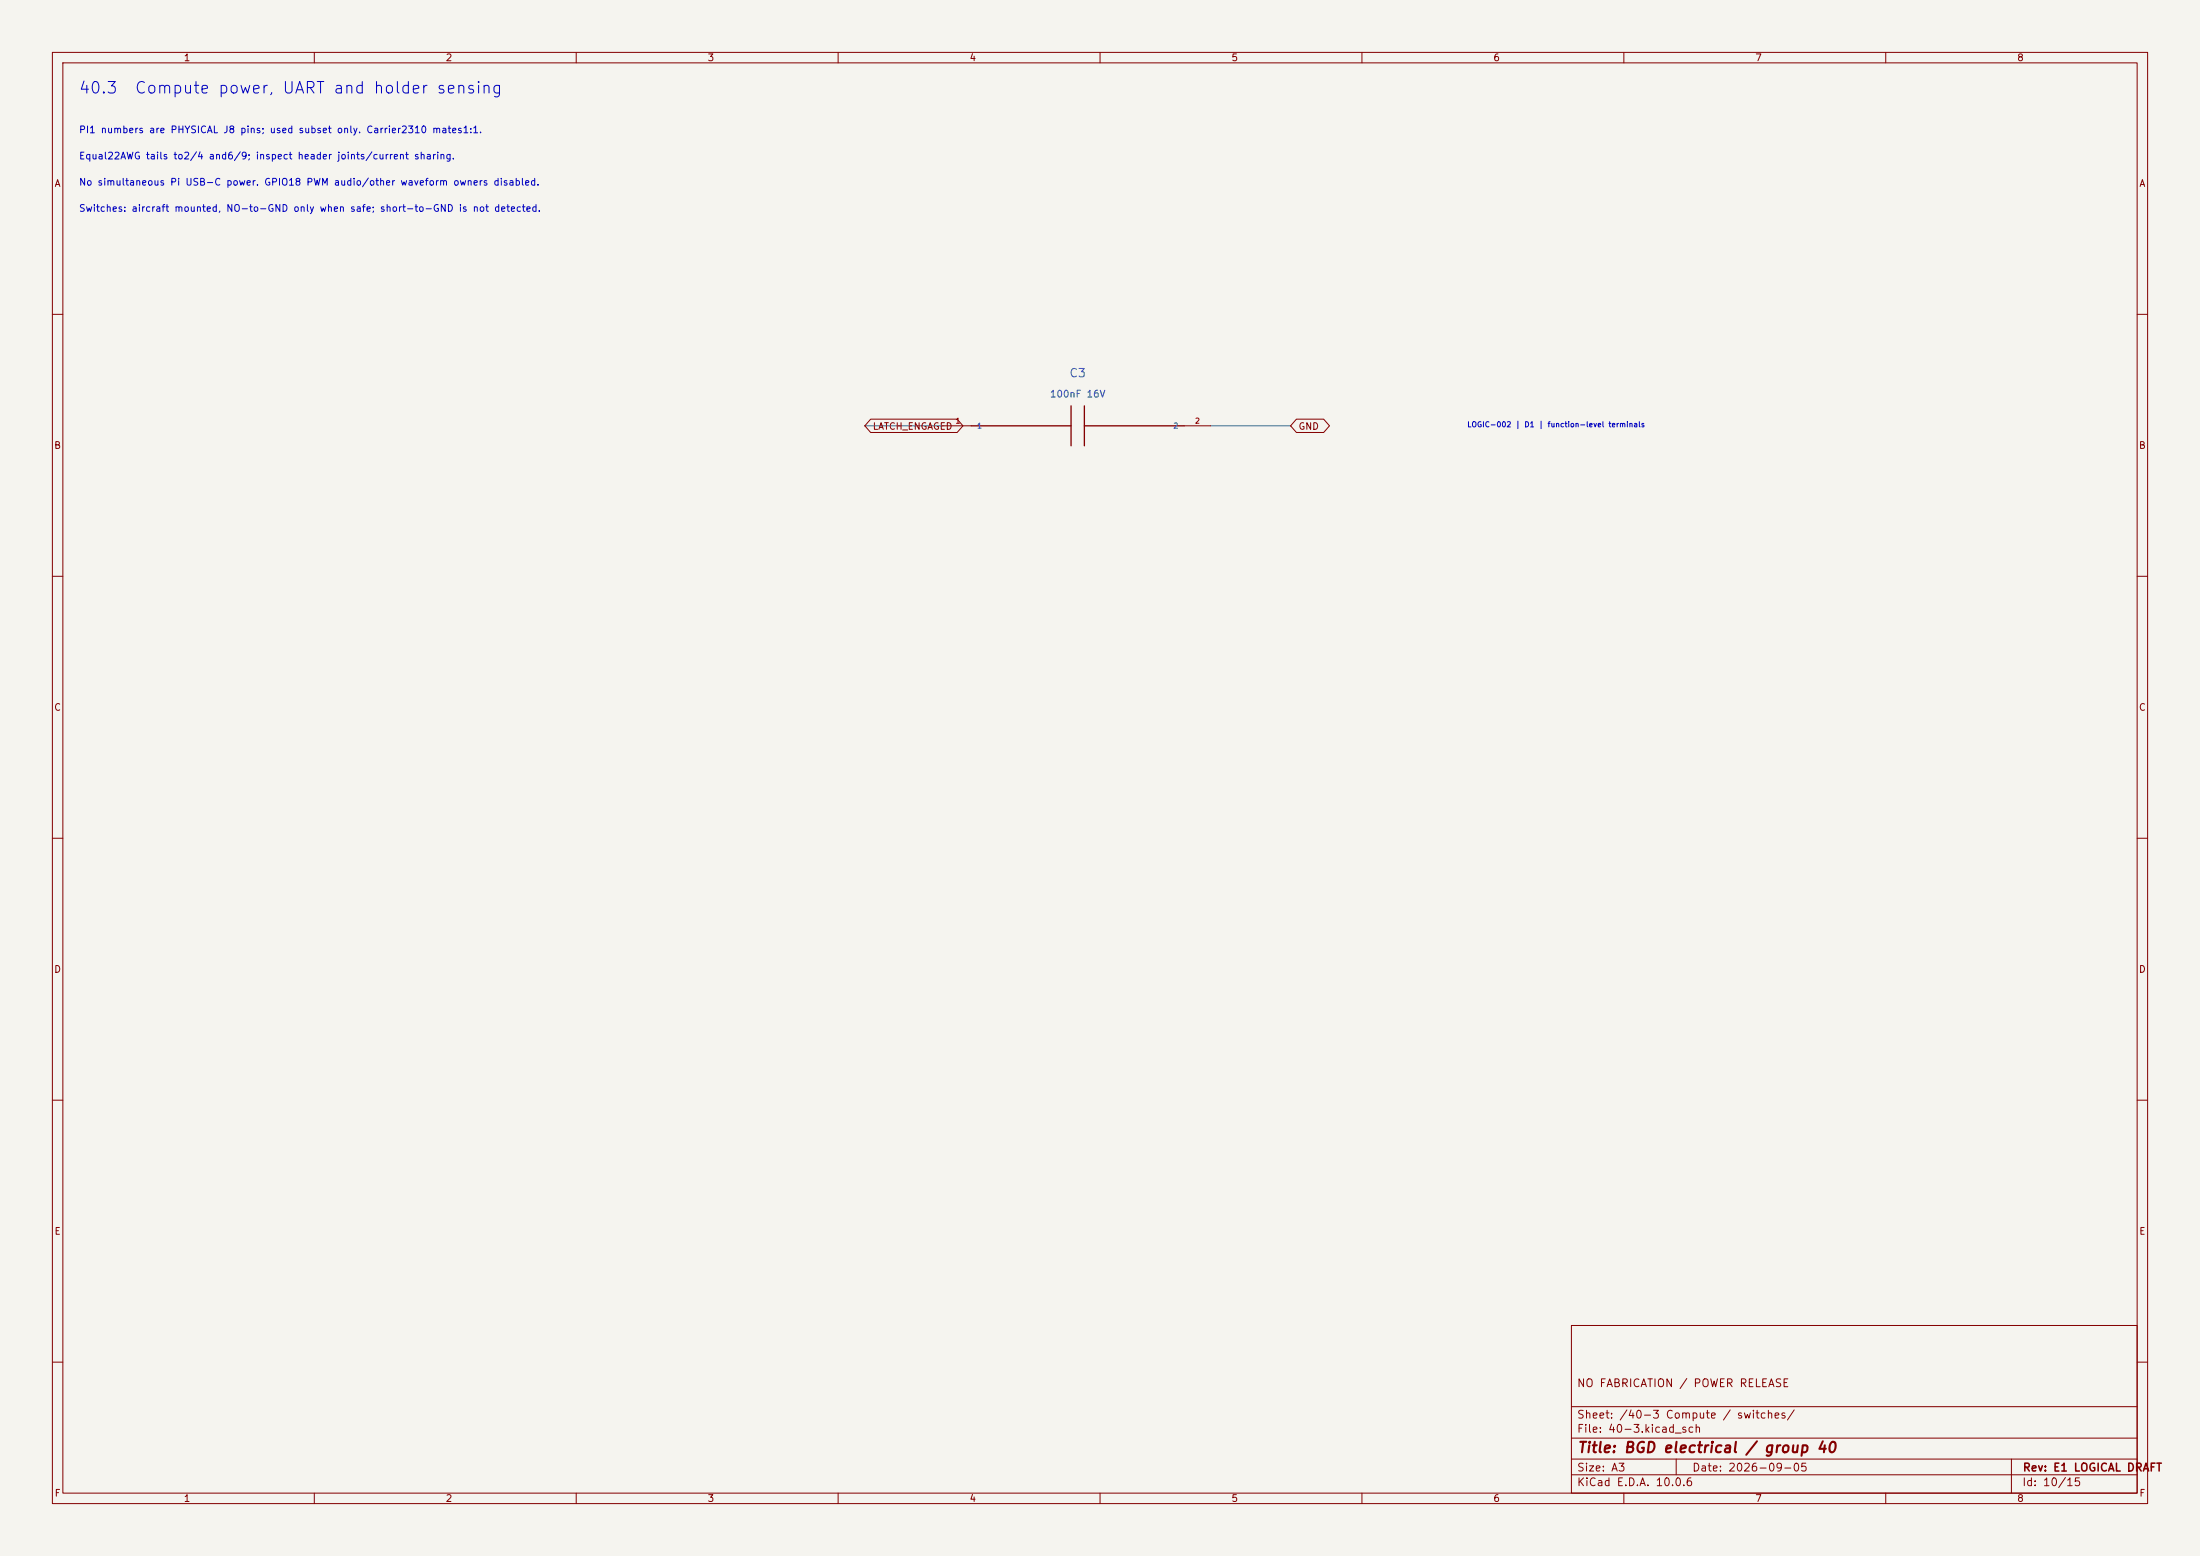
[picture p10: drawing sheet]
<svg xmlns="http://www.w3.org/2000/svg" width="420mm" height="297mm" viewBox="0 0 420 297" stroke-linecap="round" stroke-linejoin="round" font-family="sans-serif">
<path d="M0 0h420v297h-420z" fill="#f5f4ef" stroke="#f5f4ef" stroke-width=".19"/>
<g fill="none" stroke="#840000" stroke-width=".19">
<path d="M10 10h400v277h-400zM12 12h396v273h-396zM60 10v2M110 10v2M160 10v2M210 10v2M260 10v2M310 10v2M360 10v2M10 60h2M408 60h2M166.2 80h16.5l1.1 1.3-1.1 1.3h-16.5l-1.1-1.3z"/>
<path d="M180.3 81.3h5.1M226.1 81.3h5M247.5 80h5.2l1.1 1.3-1.1 1.3h-5.2l-1.1-1.3zM10 110h2M408 110h2M10 160h2M408 160h2M10 210h2M408 210h2M300 253h108v32h-108zM10 260h2M300 278.5h108"/>
<path d="M300 274.5h108M300 268.5h108M320 278.5v3M384 278.5v6.5M408 260h2M60 285v2M110 285v2M160 285v2M210 285v2M260 285v2M300 281.5h108M310 285v2"/>
<path d="M360 285v2"/>
</g>
<path d="M204.5 77.5v7.6M207 77.5v7.6M185.4 81.3h19.1M207 81.3h19.1" fill="none" stroke="#840000" stroke-width=".25"/>
<path d="M165.1 81.3h15.2M231.1 81.3h15.3" fill="none" stroke="#009600" stroke-width=".19"/>
<g font-size="2.2" fill="#0000c2">
<text x="14.9" y="18.4">40.3</text>
<text x="25.6" y="18.4">Compute power, UART and holder sensing</text>
</g>
<text font-size="2" fill="#840000" x="301" y="277.8">Title: BGD electrical / group 40</text>
<text font-size="1.6" fill="#006464" x="204" y="72.4">C3</text>
<g font-size="1.5" fill="#840000">
<text x="300.9" y="265.1">NO FABRICATION / POWER RELEASE</text>
<text x="300.9" y="273.8">File: 40-3.kicad_sch</text>
<text x="300.9" y="271.1">Sheet: /40-3 Compute / switches/</text>
<text x="300.9" y="281.2">Size: A3</text>
<text x="322.9" y="281.2">Date: 2026-09-05</text>
<text x="386" y="281.2">Rev: E1 LOGICAL DRAFT</text>
<text x="300.9" y="284">KiCad E.D.A. 10.0.6</text>
<text x="385.9" y="284">Id: 10/15</text>
</g>
<g font-size="1.3" fill="#840000">
<text x="35" y="12">1</text>
<text x="85" y="12">2</text>
<text x="135" y="12">3</text>
<text x="185" y="12">4</text>
<text x="235" y="12">5</text>
<text x="285" y="12">6</text>
<text x="335" y="12">7</text>
<text x="385" y="12">8</text>
<text x="10.3" y="36">A</text>
<text x="408.3" y="36">A</text>
<text x="166.5" y="82.3">LATCH_ENGAGED</text>
<text x="247.8" y="82.3">GND</text>
<text x="10.2" y="86">B</text>
<text x="408.2" y="86">B</text>
<text x="10.2" y="136">C</text>
<text x="408.2" y="136">C</text>
<text x="10.2" y="186">D</text>
<text x="408.2" y="186">D</text>
<text x="10.3" y="236">E</text>
<text x="408.3" y="236">E</text>
<text x="10.3" y="286">F</text>
<text x="35" y="287">1</text>
<text x="85" y="287">2</text>
<text x="135" y="287">3</text>
<text x="185" y="287">4</text>
<text x="235" y="287">5</text>
<text x="285" y="287">6</text>
<text x="335" y="287">7</text>
<text x="385" y="287">8</text>
<text x="408.3" y="286">F</text>
</g>
<g font-size="1.3" fill="#0000c2">
<text x="15" y="25.7">PI1 numbers are PHYSICAL J8 pins; used subset only. Carrier2310 mates1:1.</text>
<text x="15" y="30.7">Equal22AWG tails to2/4 and6/9; inspect header joints/current sharing.</text>
<text x="15" y="35.7">No simultaneous Pi USB-C power. GPIO18 PWM audio/other waveform owners disabled.</text>
<text x="15" y="40.7">Switches: aircraft mounted, NO-to-GND only when safe; short-to-GND is not detected.</text>
</g>
<text font-size="1.3" fill="#006464" x="200.3" y="76.2">100nF 16V</text>
<g font-size="1" fill="#a90000">
<text x="182.3" y="81.1">1</text>
<text x="228" y="81.1">2</text>
</g>
<g font-size="1" fill="#006464">
<text x="186.4" y="82">1</text>
<text x="223.9" y="82">2</text>
</g>
<text font-size="1" fill="#0000c2" x="280" y="81.8">LOGIC-002 | D1 | function-level terminals</text>
</svg>
